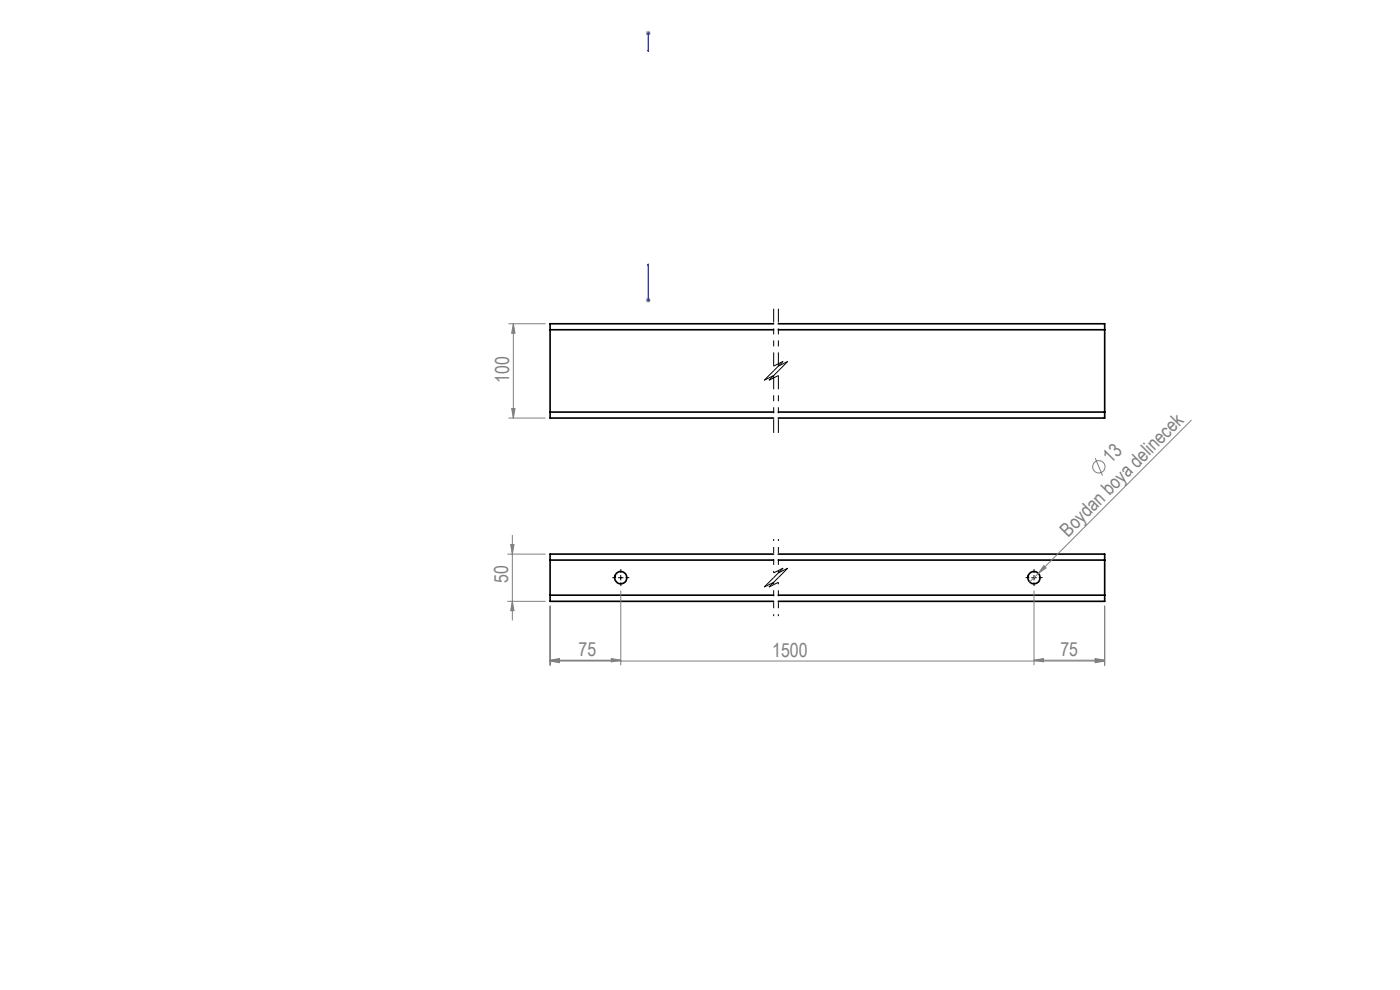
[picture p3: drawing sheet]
<svg xmlns="http://www.w3.org/2000/svg" width="297mm" height="210mm" viewBox="0 0 297 210" stroke-linecap="round" stroke-linejoin="round" font-family="sans-serif">
<g fill="none" stroke="#000" stroke-width=".35">
<path d="M116.7 69.9h47.4M116.7 69.9v17.5M164.1 68.7h-47.4v1.2M165.1 68.7h69.3v1.2M165.1 69.9h69.3M234.4 69.9v17.5M116.7 87.4v1.3h47.4M116.7 87.4h47.4M165.1 87.4h69.3M234.4 87.4v1.3h-69.3M116.7 118.8v7.5M116.7 118.8h47.4"/>
<path d="M164.1 117.5h-47.4v1.3M165.1 117.5h69.3v1.3M165.1 118.8h69.3M234.4 118.8v7.5M116.7 126.3v1.3h47.4M116.7 126.3h47.4M165.1 126.3h69.3M234.4 126.3v1.3h-69.3"/>
<circle cx="131.7" cy="122.5" r="1.3"/>
<circle cx="219.3" cy="122.5" r="1.3"/>
</g>
<g fill="none" stroke="#808080" stroke-width=".21">
<path d="M137 7h1M137.2 6.7l.7 .7M137.5 6.6v.9M137.9 6.7l-.7 .7M107.9 68.7h7.8M108.9 68.7l.4 2h-.8zM108.9 68.7v20M137 63.7h1M137.2 63.3l.7 .7M137.5 63.2v1M137.9 63.3l-.7 .7M107.9 88.7h7.8"/>
<path d="M108.5 86.7h.8l-.4 2zM232.3 97.2l1.6 3.7M252.7 89.1l-34.3 34.4M107.7 117.5h8M108.3 115.5h.7l-.3 2zM108.7 113.6v17.9M221.4 120l.5 .5-1.6 1.1zM107.7 127.6h8M108.7 127.6l.3 1.9h-.7zM116.7 128.5v12.7M129.7 139.7l2 .3-2 .4zM131.7 125.3v15.7"/>
<path d="M219.4 125.3v15.7M232.3 139.9l2.1 .3-2.1 .4zM232.3 139.7l2.1 .3-2.1 .4zM234.4 128.5v12.7M116.7 140l2-.3v.7zM116.7 140.2l2-.3v.7zM116.7 140h15M116.7 140.2h117.7M219.4 140l2-.3v.7zM219.4 140h15"/>
<circle cx="233.1" cy="99" r="1.3"/>
</g>
<path d="M137.5 10.9v-.4v.4M137.5 6.9v.2zM137.5 7h.1M137.5 7v3.9M137.5 56v.4v-.4M137.5 56v7.7M137.5 63.6v.2zM137.5 63.7h.1" fill="none" stroke="#00f" stroke-width=".21"/>
<path d="M130.7 122.5h-.8M131.7 121.5v-.8M131.7 123.5v.8M132.7 122.5h.8M218.4 122.5h-.8M219.4 121.5v-.8M219.4 123.5v.8M220.4 122.5h.8" fill="none" stroke="#000" stroke-width=".21" stroke-dasharray="15.2 1.3 1.3 1.3" stroke-linecap="butt"/>
<path d="M164.1 114.3v7.2M165.1 114.3v7.2M164.1 123.5v7.2M165.1 123.5v7.2" fill="none" stroke="#000" stroke-width=".21" stroke-dasharray="6.3 1.3 1.3 1.3 1.3 1.3" stroke-dashoffset="5.9" stroke-linecap="butt"/>
<g fill="none" stroke="#000" stroke-width=".21" stroke-dasharray="6.3 1.3 1.3 1.3 1.3 1.3" stroke-linecap="butt">
<path d="M164.1 77.7l2-1M164.1 78.7l-2 2M165.1 77.7l2-1M165.1 78.7l-2 2M166.1 76.7l-2 2M167.1 76.7l-2 2M162.1 80.7l2-1M163.1 80.7l2-1M162.1 124.5l2-1M163.1 124.5l2-1M164.1 121.5l2-1M164.1 122.5l-2 2"/>
<path d="M165.1 121.5l2-1M165.1 122.5l-2 2M166.1 120.5l-2 2M167.1 120.5l-2 2"/>
</g>
<path d="M164.1 65.5v12.2M164.1 79.7v12.1M165.1 65.5v12.2M165.1 79.7v12.1" fill="none" stroke="#000" stroke-width=".21" stroke-dasharray="6.3 1.3 1.3 1.3 1.3 1.3" stroke-dashoffset="3.4" stroke-linecap="butt"/>
<path d="M131.2 122.5h1M131.7 122.1v.9M218.9 122.5h1M219.4 122.1v.9" fill="none" stroke="#000" stroke-width=".21"/>
<g fill="#00f">
<path d="M137.5 63.6v.2zM137.5 56v.4z"/>
<path d="M137.5 10.5v.4zM137.5 6.9v.2z"/>
</g>
<g fill="#808080">
<path d="M221.4 120l.5 .5-1.6 1.1z"/>
<path d="M129.7 139.7l2 .3-2 .4zM116.7 140l2-.3v.7zM232.3 139.9l2.1 .3-2.1 .4zM116.7 140.2l2-.3v.7z"/>
<path d="M219.4 140l2-.3v.7zM232.3 139.7l2.1 .3-2.1 .4z"/>
<path d="M108.9 68.7l.4 2h-.8zM108.5 86.7h.8l-.4 2zM108.3 115.5h.7l-.3 2zM108.7 127.6l.3 1.9h-.7z"/>
</g>
<g font-size="4.1" fill="#808080">
<text x="108" y="81.2" transform="rotate(-90 108 81.2)">100</text>
<text x="235.6" y="98.5" transform="rotate(-45 235.6 98.5)">13</text>
<text x="226.6" y="114.1" transform="rotate(-45 226.6 114.1)">Boydan boya delinecek</text>
<text x="107.8" y="123.7" transform="rotate(-90 107.8 123.7)">50</text>
<text x="122.7" y="139.1">75</text>
<text x="163.8" y="139.3">1500</text>
<text x="225" y="139.1">75</text>
</g>
</svg>
